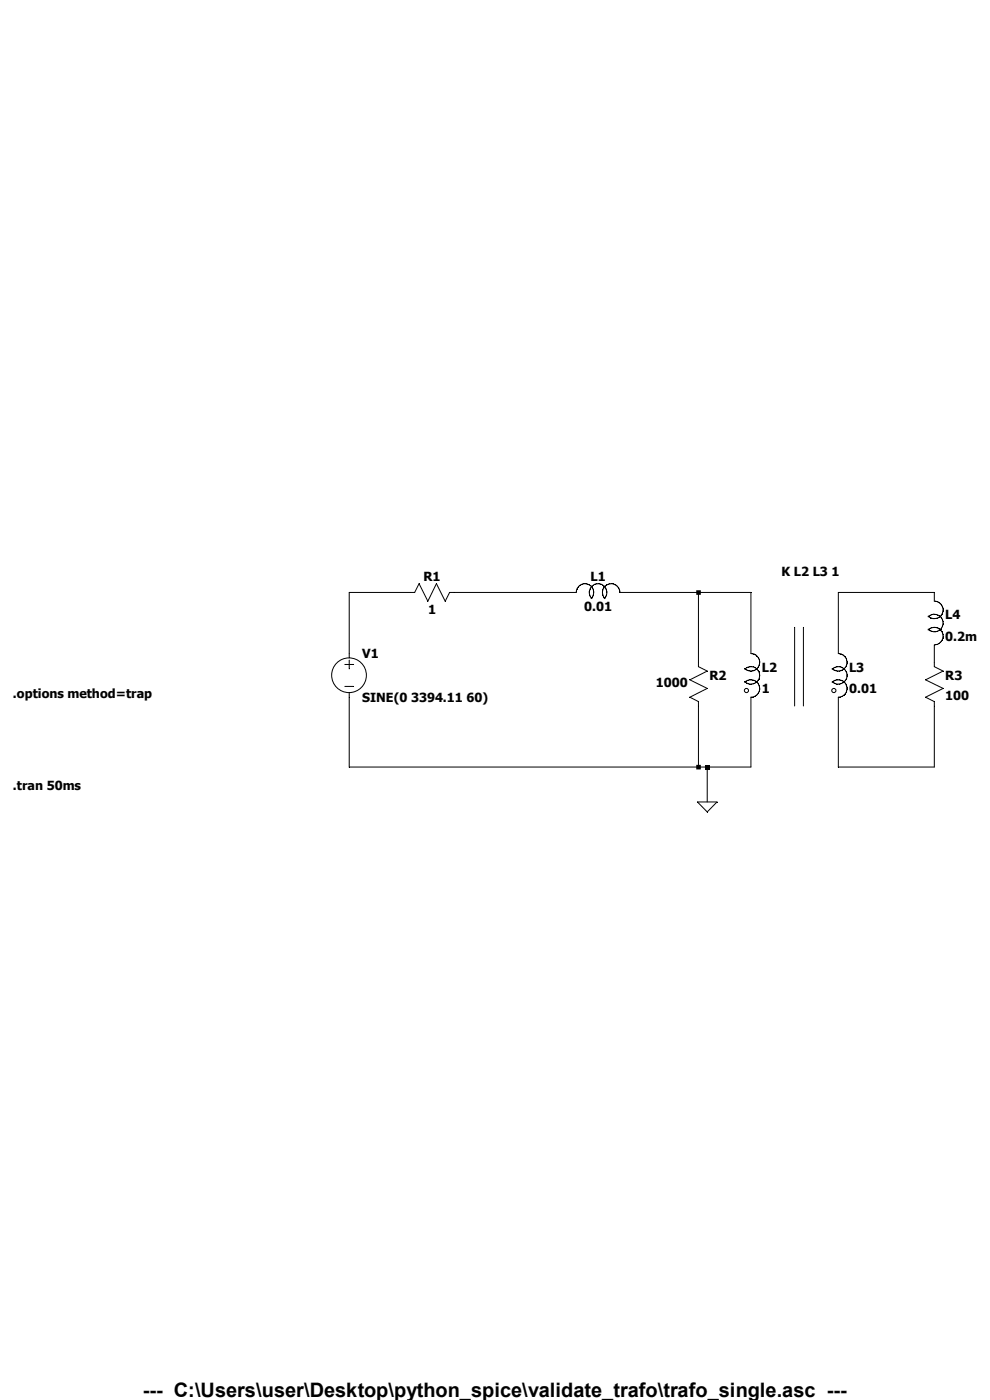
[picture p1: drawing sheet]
<svg xmlns="http://www.w3.org/2000/svg" width="210mm" height="297mm" viewBox="0 0 210 297" stroke-linecap="round" stroke-linejoin="round" font-family="sans-serif">
<g fill="none" stroke="#000" stroke-width=".21">
<path d="M125.4 127a1.84 1.84 0 0 0-.6-3 1.84 1.84 0 0 0-2.5 1.7h-26.9l-1 1.9-1.8-3.8-1.8 3.8-1.9-3.8-.9 1.9h-13.9v13.9M125.6 127a1.86 1.86 0 0 1 0-2.6 1.86 1.86 0 0 1 2.6 0 1.86 1.86 0 0 1 0 2.6M128.4 127a1.84 1.84 0 0 1 .5-3 1.84 1.84 0 0 1 2.6 1.7h27.8v12.9a1.86 1.86 0 0 1 1.7 2.6 1.86 1.86 0 0 1-3 .6M148.2 125.7v15.7l1.8 1-3.7 1.8 3.7 1.8-3.7 1.9 1.9 .9v13.9M168.6 133.1v16.7M170.4 133.1v16.7M196.9 130.7a1.86 1.86 0 0 0 3-.6 1.86 1.86 0 0 0-1.7-2.5v-1.9h-20.4v12.9a1.86 1.86 0 0 1 1.8 2.6 1.86 1.86 0 0 1-3.1 .6M196.9 133.6a1.86 1.86 0 0 1 3 .7 1.86 1.86 0 0 1-1.7 2.5v4.6l1.9 1-3.8 1.8 3.8 1.8-3.8 1.9 1.9 .9v13.9h-20.4v-14.8a1.84 1.84 0 0 0 1.7-2.5 1.84 1.84 0 0 0-3-.6M196.9 130.9a1.85 1.85 0 0 1 2.6 0 1.85 1.85 0 0 1 0 2.6 1.85 1.85 0 0 1-2.6 0M73.2 141h1.8M73.2 145.6h1.8M74.1 140v1.9"/>
<path d="M158 144.8a1.85 1.85 0 0 1 3 .6 1.85 1.85 0 0 1-1.7 2.5v14.8h-85.2v-15.7M158 142a1.85 1.85 0 0 1 3 .5 1.85 1.85 0 0 1-1.5 2.6l-.8-.1-.7-.4M176.5 142a1.86 1.86 0 0 1 2.7 0 1.86 1.86 0 0 1 0 2.6 1.86 1.86 0 0 1-2.7 0M148 170.1h4.1l-2.1 2.2zM150 162.7v7.4"/>
<circle cx="74" cy="143.3" r="3.7"/>
<circle cx="158.3" cy="146.5" r=".44"/>
<circle cx="176.9" cy="146.5" r=".44"/>
</g>
<path d="M149.6 162.3h.9v.9h-.9z" fill="#000"/>
<path d="M147.7 125.2h1v1h-1zM147.7 162.3h1v.9h-1z" fill-rule="evenodd" fill="#000"/>
<text font-size="4.2" x="30.3" y="296.3">--- C:\Users\user\Desktop\python_spice\validate_trafo\trafo_single.asc ---</text>
<g font-size="2.7">
<text x="89.8" y="123.3">R1</text>
<text x="125.3" y="123.3">L1</text>
<text x="165.8" y="122.1">K L2 L3 1</text>
<text x="90.8" y="130.2">1</text>
<text x="123.9" y="129.6">0.01</text>
<text x="200.5" y="131.4">L4</text>
<text x="200.5" y="136">0.2m</text>
<text x="76.8" y="139.7">V1</text>
<text x="161.6" y="142.5">L2</text>
<text x="180.1" y="142.5">L3</text>
<text x="2.8" y="148">.options method=trap</text>
<text x="76.8" y="149">SINE(0 3394.11 60)</text>
<text x="139.1" y="145.8">1000</text>
<text x="150.5" y="144.4">R2</text>
<text x="161.6" y="147.1">1</text>
<text x="180.1" y="147.1">0.01</text>
<text x="200.5" y="144.4">R3</text>
<text x="200.5" y="148.5">100</text>
<text x="2.8" y="167.5">.tran 50ms</text>
</g>
</svg>
